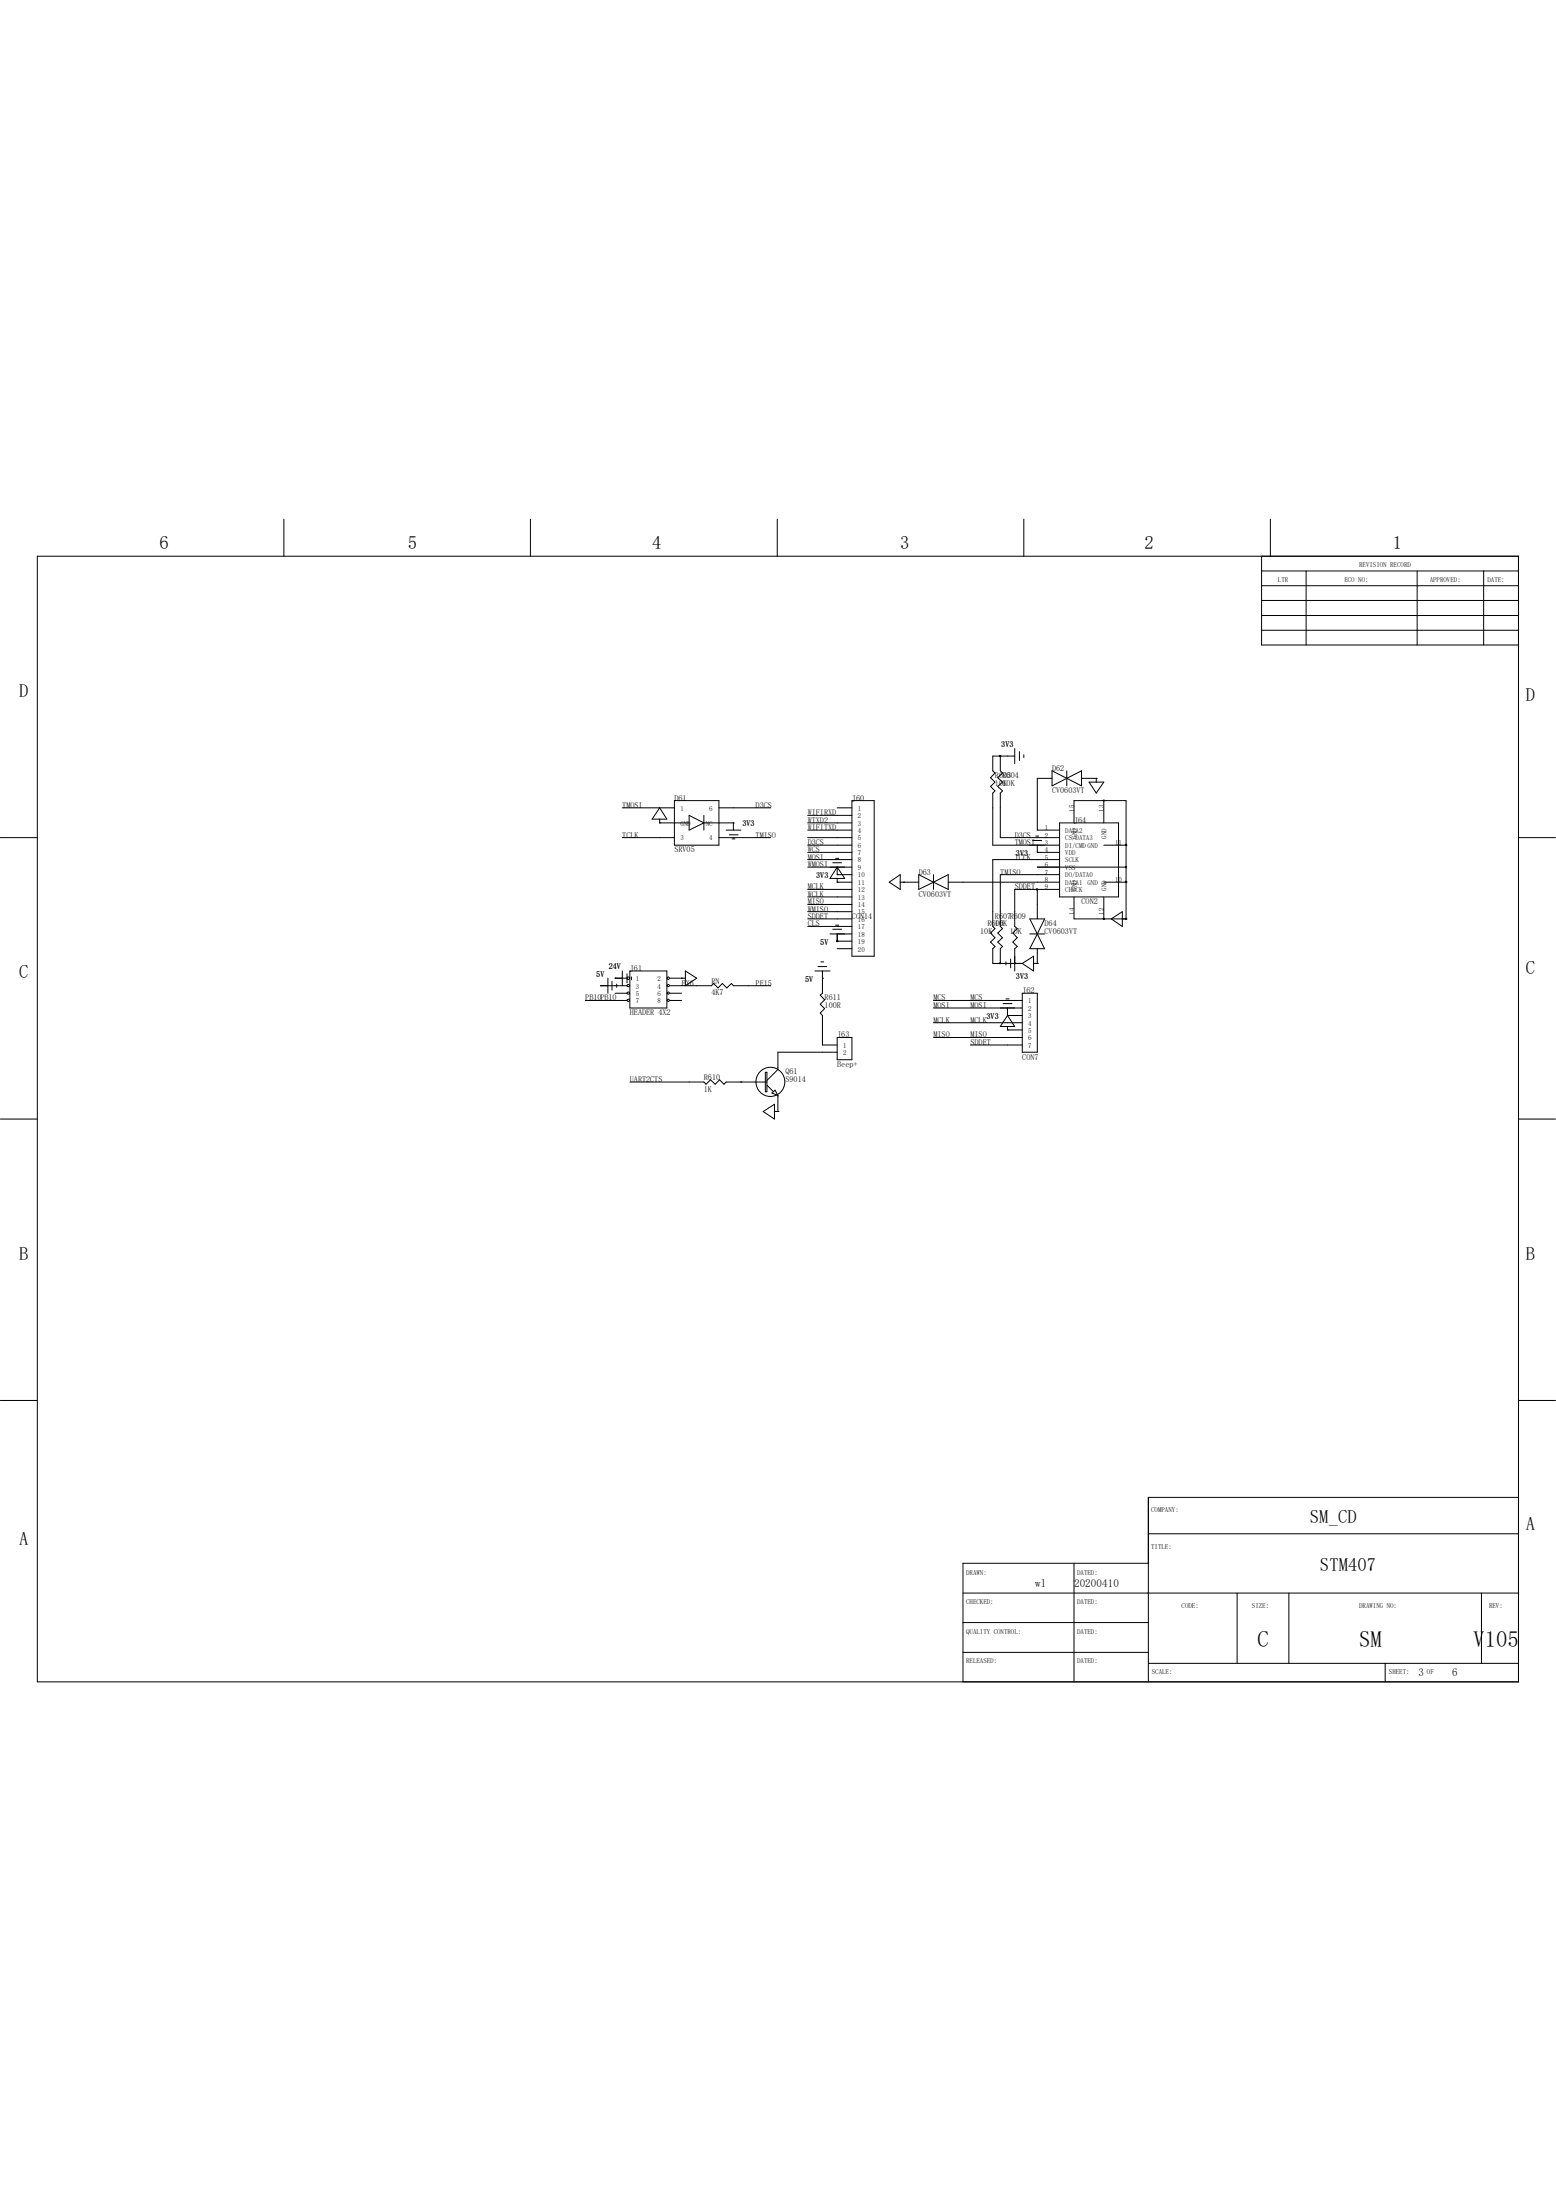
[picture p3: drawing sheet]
<svg xmlns="http://www.w3.org/2000/svg" width="210mm" height="297mm" viewBox="0 0 210 297" stroke-linecap="round" stroke-linejoin="round" font-family="sans-serif">
<g fill="none" stroke="#000" stroke-width=".13">
<path d="M5 75.1h199.9v151.8h-199.9zM38.3 70.1v5M71.6 70.1v5M104.9 70.1v5M138.2 70.1v5M170.3 77h34.6M170.3 79h34.6M170.3 75.1v11.9h34.6M171.4 70.1v5M176.3 77v10M191.3 77v10M200.2 77v10"/>
<path d="M170.3 81h34.6M170.3 83.1h34.6M170.3 85h34.6M0 113h5M84 113h7M84 109h7M89 111h.1M89 110.5v.5M89 109l1 1.5h-2zM91 108h6v6h-6zM93 111h-4M93 110l2 1-2 1z"/>
<path d="M95 111h4M95 110v2M98 112h2M98.4 112.6h1.2M98.8 113.2h.4M99 111h.1M99 111v1M104 113h-7M104 109h-7M109 113h6M109 111h6M109 114h6"/>
<path d="M109 115h6M109 117h6M109 112h6M109 110h6M112.4 116.4h1.2M112.8 115.8h.4M113 119h.1M113 118h.1M113 118h2M113 119h2M113 117v1M113 118.5v.5"/>
<path d="M113 109h2M113 117l1 1.5h-2zM115 116h-6M115 108h3v21h-3zM120 119l1.5-1v2zM121.5 119h2.5M122 119h.1M124 118l2 1-2 1zM126 119l2-1v2zM126 118v2M128 119h15M135 102h.1"/>
<path d="M135 102v2l.3 .3-.6 .6 .6 .6-.6 .6 .6 .6-.3 .3v6h8M136.9 102h-2.9v2l.3 .3-.6 .6 .6 .6-.6 .6 .6 .6-.3 .3v7h9M136.9 101v2M137.6 101.4v1.2M138.2 101.9v.3M139.4 113.4h1.2M139.8 112.8h.4M140 115h.1M140 117h12M140 115h3M140 114v1M142 104v2l4-2v2z"/>
<path d="M142 105h-2v7h3M143 111h8v10h-8zM143 116h-9v9l.3 .3-.6 .6 .6 .6-.6 .6 .6 .6-.3 .3v2h4M143 118h-8v7l.3 .3-.6 .6 .6 .6-.6 .6 .6 .6-.3 .3v2M144 104v2M144.9 111v-3h7.1v16M146 105h2M147 105.5h2l-1 1.5zM148 105h.1M148 105v.5M149 108h.1M149 114h3"/>
<path d="M149 119h3M149 108v3M152 114h.1M152 119h.1M204.9 113h5M79 135h5.6M81 133h3.6M82 132v2M82.6 132.4v1.2M83 132h.1M83 134h1.6M83 132h1.6"/>
<path d="M83.2 132.8v.4M84 131v2M84.6 131.4v1.2M84.7 132.9h.2v.2h-.2zM84.7 133.9h.2v.2h-.2zM84.7 134.9h.2v.2h-.2zM85 131h5v5h-5zM85.2 131.8v.4M90.4 134h1.6M90.4 135h1.6M90.4 132h2.1M92 132h.1"/>
<path d="M92.5 131l1.5 1-1.5 1zM104 133h-5l-.3-.3-.6 .6-.6-.6-.6 .6-.6-.6-.3 .3h-5.6M109 121h6M109 120h6M109 122h6M109 123h6M109 124h6M109 125h6M110 131h2M110.4 130.4h1.2M110.8 129.8h.4M111 132h.1"/>
<path d="M111 131v3l-.3 .3 .6 .6-.6 .6 .6 .6-.6 .6 .3 .3v4h2M112 126h3M112.4 125.4h1.2M112.8 124.8h.4M113 127h.1M113 126v1M113 140h2v3h-2zM113 127h2M113 128h2M126 140h12M126 135h12M126 136h12"/>
<path d="M126 138h12M135 130h.1M135.4 135.4h1.2M135.8 129.8v.4M135.8 134.8h.4M136 139h.1M136 137h.1M136 137h2M136 139h2M136 136v1M136 138.5v.5M136 137l.9 1.5h-1.9z"/>
<path d="M136.4 129.4v1.2M136.9 130h.1M138 134h2v8h-2zM138 130l1.5-1v2zM139 124h2l-1 2zM139 126h2M139.5 130h.5M140 120h.1M140 130h.1M140 126l1 2h-2zM140 120v4M140 128v2"/>
<path d="M143 120h-6.1v5l.4 .3-.6 .6 .6 .6-.6 .6 .6 .6-.4 .3v3M144.9 121v3h7.1M149 124h.1M149 121v3M150 124l1.5-1v2zM152 124h.1M0 151h5M85 146h10l.3 .3 .6-.6 .6 .6 .6-.6 .6 .6 .3-.3h5.5M100 146h.1M103 150l1.5-1v2zM103.3 144.7h.2v2.6h-.2zM103.5 146.4l.9 .9"/>
<path d="M104.2 147.5l.4-.4 .4 .7zM104.5 150h.5M105 150h.1M105 147.8v2.2M113 142h-8v2.3l-1.5 1.5M131 141h7M204.9 151h5M0 189h5M204.9 189h5M130 215h74.9M130 218.9h25M144.9 210.9v16"/>
<path d="M155 207h49.9M155 210.9h-25v16M167 215v9.5M173.9 215v9.5M199.9 215v9.5M204.9 202.1h-49.9v24.8M130 223h25M155 224.5h49.9M186.9 224.5v2.4"/>
<circle cx="84.8" cy="132" r=".17"/>
<circle cx="90.2" cy="132" r=".16"/>
<circle cx="90.2" cy="134" r=".15"/>
<circle cx="90.2" cy="133" r=".15"/>
<circle cx="90.2" cy="135" r=".15"/>
<circle cx="104" cy="146" r="1.96"/>
</g>
<g fill="#000" stroke="#000" stroke-width=".13">
<path d="M148.9 108h.2l-.1 .1z" fill-rule="evenodd"/>
<path d="M151.9 117h.1v.1z" fill-rule="evenodd"/>
<path d="M151.9 118.9h.1v.2z" fill-rule="evenodd"/>
<path d="M151.9 113.9h.1v.2z" fill-rule="evenodd"/>
<path d="M112.9 126.9h.1v.2z" fill-rule="evenodd"/>
<path d="M134.9 129.9l.1 .1z" fill-rule="evenodd"/>
<path d="M136.9 129.9l.1 .1h-.1z" fill-rule="evenodd"/>
<path d="M151.9 123.9h.1v.2z" fill-rule="evenodd"/>
<circle cx="135" cy="102" r=".08"/>
<circle cx="140" cy="120" r=".08"/>
<circle cx="149" cy="124" r=".08"/>
</g>
<g font-size="3">
<text x="169.7" y="222.3">C</text>
<text x="183.4" y="222.3">SM</text>
<text x="198.9" y="222.3">V105</text>
</g>
<g font-size="2.5">
<text x="21.5" y="74">6</text>
<text x="55" y="74">5</text>
<text x="88" y="74">4</text>
<text x="121.5" y="74">3</text>
<text x="154.5" y="74">2</text>
<text x="188" y="74">1</text>
<text x="2.6" y="94">D</text>
<text x="205.9" y="94.5">D</text>
<text x="2.6" y="132">C</text>
<text x="205.9" y="131.5">C</text>
<text x="2.6" y="170">B</text>
<text x="205.9" y="170">B</text>
<text x="2.6" y="208.5">A</text>
<text x="176.8" y="205.5">SM_CD</text>
<text x="205.9" y="206.5">A</text>
<text x="178.1" y="212">STM407</text>
</g>
<g font-size="1.5">
<text x="139.7" y="214.1">wl</text>
<text x="145" y="214.1">20200410</text>
<text x="191.4" y="226.1">3</text>
<text x="196" y="226.1">6</text>
</g>
<g font-size="1.1">
<text x="135.1" y="100.8">3V3</text>
<text x="134.3" y="105">R603</text>
<text x="134.3" y="106">10K</text>
<text x="135.3" y="105">R604</text>
<text x="135.3" y="106">10K</text>
<text x="142" y="104">D62</text>
<text x="142" y="107">CV0603VT</text>
<text x="84" y="109">TMOSI</text>
<text x="84" y="113">TCLK</text>
<text x="91" y="108">D61</text>
<text x="100.2" y="111.5">3V3</text>
<text x="102" y="109">D3CS</text>
<text x="102" y="113">TMISO</text>
<text x="109" y="112">WIFITXD</text>
<text x="109" y="111">WTXD2</text>
<text x="109" y="110">WIFIRXD</text>
<text x="115" y="108">J60</text>
<text x="137" y="113">D3CS</text>
<text x="145" y="111">J64</text>
<text x="91" y="115">SRV05</text>
<text x="109" y="115">WCS</text>
<text x="109" y="114">D3CS</text>
<text x="109" y="117">WMOSI</text>
<text x="109" y="116">MOSI</text>
<text x="110.2" y="118.5">3V3</text>
<text x="124" y="118">D63</text>
<text x="135" y="118">TMISO</text>
<text x="137" y="116">TCLK</text>
<text x="137" y="114">TMOSI</text>
<text x="137.1" y="115.5">3V3</text>
<text x="109" y="122">MISO</text>
<text x="109" y="121">WCLK</text>
<text x="109" y="124">SDDET</text>
<text x="109" y="123">WMISO</text>
<text x="109" y="125">CLS</text>
<text x="109" y="120">MCLK</text>
<text x="115" y="124">CON14</text>
<text x="124" y="121">CV0603VT</text>
<text x="133.3" y="125">R606</text>
<text x="134.3" y="124">R607R609</text>
<text x="134.3" y="125">10K</text>
<text x="137" y="120">SDDET</text>
<text x="141" y="125">D64</text>
<text x="146" y="122">CON2</text>
<text x="80.5" y="131.8">5V</text>
<text x="82.2" y="130.8">24V</text>
<text x="85" y="131">J61</text>
<text x="110.7" y="127.5">5V</text>
<text x="132.3" y="126">10K</text>
<text x="136.3" y="126">10K</text>
<text x="141" y="126">CV0603VT</text>
<text x="79" y="135">PB10PB10</text>
<text x="85" y="136.9">HEADER 4X2</text>
<text x="92" y="133">EX6</text>
<text x="96" y="132.7">RN</text>
<text x="96" y="134.2">4K7</text>
<text x="102" y="133">PE15</text>
<text x="108.7" y="132.5">5V</text>
<text x="111.3" y="135">R611</text>
<text x="111.3" y="136">100R</text>
<text x="126" y="136">MOSI</text>
<text x="126" y="135">MCS</text>
<text x="131" y="136">MOSI</text>
<text x="131" y="135">MCS</text>
<text x="133.1" y="137.5">3V3</text>
<text x="137.1" y="132.2">3V3</text>
<text x="138" y="134">J62</text>
<text x="113" y="140">J63</text>
<text x="126" y="140">MISO</text>
<text x="126" y="138">MCLK</text>
<text x="131" y="141">SDDET</text>
<text x="131" y="140">MISO</text>
<text x="131" y="138">MCLK</text>
<text x="138" y="143">CON7</text>
<text x="85" y="146">UART2CTS</text>
<text x="95" y="145.7">R610</text>
<text x="95" y="147.3">1K</text>
<text x="106" y="145">Q61</text>
<text x="106" y="146">S9014</text>
<text x="113" y="144">Beep+</text>
</g>
<g font-size=".9">
<text x="183.4" y="76.5">REVISION RECORD</text>
<text x="172.5" y="78.5">LTR</text>
<text x="181.4" y="78.5">ECO NO:</text>
<text x="193" y="78.5">APPROVED:</text>
<text x="200.7" y="78.5">DATE:</text>
<text x="91.8" y="109.4">1</text>
<text x="91.8" y="111.4">GND</text>
<text x="91.8" y="113.4">3</text>
<text x="95.3" y="111.4">NC</text>
<text x="95.7" y="113.4">4</text>
<text x="95.7" y="109.4">6</text>
<text x="115.8" y="109.4">1</text>
<text x="115.8" y="110.4">2</text>
<text x="115.8" y="111.4">3</text>
<text x="115.8" y="112.4">4</text>
<text x="115.8" y="113.4">5</text>
<text x="141" y="113">2</text>
<text x="141" y="112">1</text>
<text x="143.8" y="113.4">CS/DATA3</text>
<text x="143.8" y="112.4">DATA2</text>
<text x="144.9" y="109.5" transform="rotate(-90 144.9 109.5)">15</text>
<text x="145.3" y="113.2" transform="rotate(-90 145.3 113.2)">GND</text>
<text x="149" y="109.5" transform="rotate(-90 149 109.5)">13</text>
<text x="149.4" y="113.2" transform="rotate(-90 149.4 113.2)">GND</text>
<text x="115.8" y="114.4">6</text>
<text x="115.8" y="115.4">7</text>
<text x="115.8" y="116.4">8</text>
<text x="115.8" y="117.4">9</text>
<text x="115.8" y="118.4">10</text>
<text x="115.8" y="119.4">11</text>
<text x="141" y="114">3</text>
<text x="141" y="115">4</text>
<text x="141" y="116">5</text>
<text x="141" y="117">6</text>
<text x="141" y="118">7</text>
<text x="141" y="119">8</text>
<text x="143.8" y="114.4">DI/CMD GND</text>
<text x="143.8" y="115.4">VDD</text>
<text x="143.8" y="116.4">SCLK</text>
<text x="143.8" y="117.4">VSS</text>
<text x="143.8" y="118.4">DO/DATA0</text>
<text x="143.8" y="119.4">DATA1</text>
<text x="146.8" y="119.4">GND</text>
<text x="150.5" y="119">10</text>
<text x="150.5" y="114">11</text>
<text x="115.8" y="120.4">12</text>
<text x="115.8" y="121.4">13</text>
<text x="115.8" y="122.4">14</text>
<text x="115.8" y="123.4">15</text>
<text x="115.8" y="124.4">16</text>
<text x="115.8" y="125.4">17</text>
<text x="141" y="120">9</text>
<text x="143.8" y="120.4">CHECK</text>
<text x="144.9" y="123.4" transform="rotate(-90 144.9 123.4)">14</text>
<text x="145.3" y="120.2" transform="rotate(-90 145.3 120.2)">GND</text>
<text x="149" y="123.4" transform="rotate(-90 149 123.4)">12</text>
<text x="149.4" y="120.2" transform="rotate(-90 149.4 120.2)">GND</text>
<text x="115.8" y="126.4">18</text>
<text x="115.8" y="127.4">19</text>
<text x="115.8" y="128.4">20</text>
<text x="85.8" y="132.4">1</text>
<text x="85.8" y="133.4">3</text>
<text x="85.8" y="134.4">5</text>
<text x="85.8" y="135.4">7</text>
<text x="88.7" y="132.4">2</text>
<text x="88.7" y="133.4">4</text>
<text x="88.7" y="134.4">6</text>
<text x="88.7" y="135.4">8</text>
<text x="138.8" y="135.4">1</text>
<text x="138.8" y="136.4">2</text>
<text x="138.8" y="137.4">3</text>
<text x="113.8" y="141.4">1</text>
<text x="113.8" y="142.4">2</text>
<text x="138.8" y="138.4">4</text>
<text x="138.8" y="139.4">5</text>
<text x="138.8" y="140.4">6</text>
<text x="138.8" y="141.4">7</text>
<text x="155.4" y="204">COMPANY:</text>
<text x="155.4" y="209">TITLE:</text>
<text x="130.4" y="212.5">DRAWN:</text>
<text x="145.4" y="212.5">DATED:</text>
<text x="130.4" y="216.4">CHECKED:</text>
<text x="130.4" y="220.5">QUALITY CONTROL:</text>
<text x="145.4" y="216.4">DATED:</text>
<text x="145.4" y="220.5">DATED:</text>
<text x="159.5" y="217">CODE:</text>
<text x="169" y="217">SIZE:</text>
<text x="183.4" y="217">DRAWING NO:</text>
<text x="201" y="217">REV:</text>
<text x="130.4" y="224.5">RELEASED:</text>
<text x="145.4" y="224.5">DATED:</text>
<text x="155.5" y="225.9">SCALE:</text>
<text x="187.5" y="225.9">SHEET:</text>
<text x="192.6" y="225.9">OF</text>
</g>
</svg>
